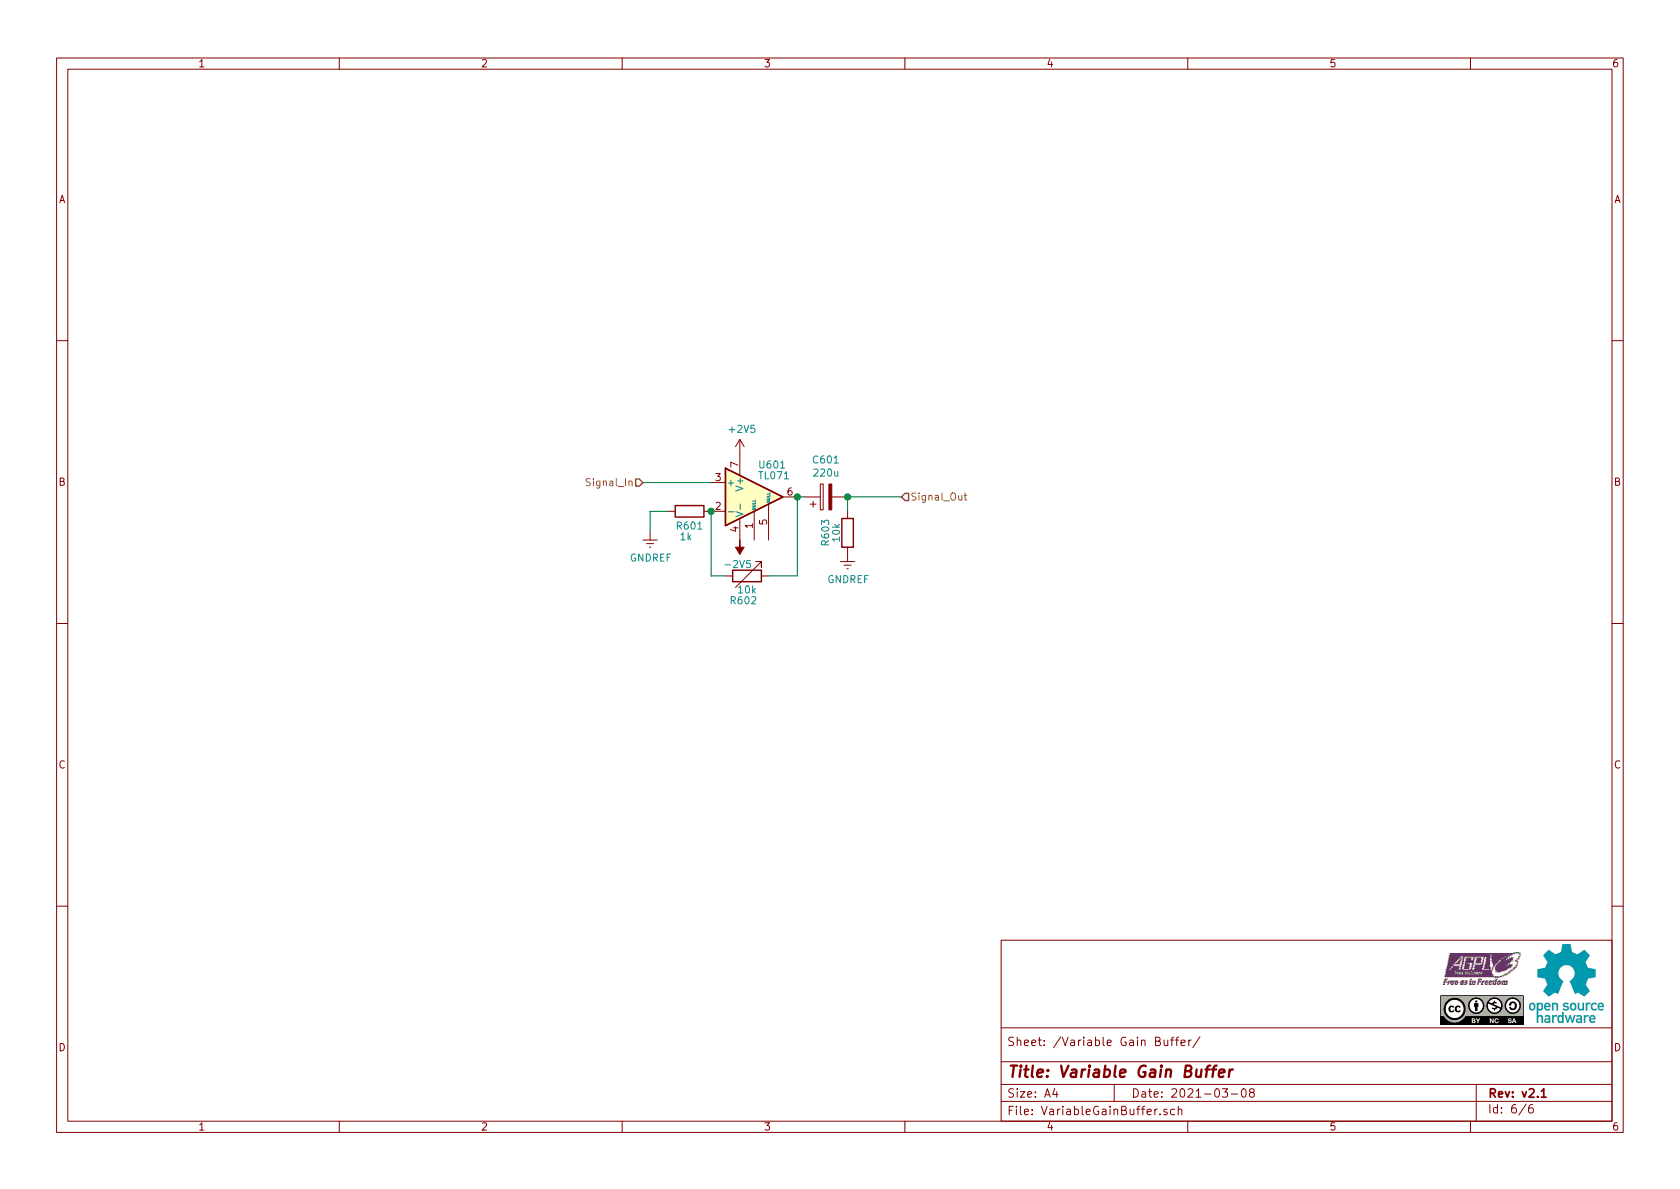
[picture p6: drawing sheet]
EESchema Schematic File Version 4
EELAYER 30 0
EELAYER END
$Descr A4 11693 8268
encoding utf-8
Sheet 6 6
Title "Variable Gain Buffer"
Date "2021-03-08"
Rev "v2.1"
Comp ""
Comment1 ""
Comment2 ""
Comment3 ""
Comment4 ""
$EndDescr
$Comp
L Amplifier_Operational:TL071 U601
U 1 1
P 5250 3450
F 0 "U601" H 5275 3675 50  0000 L CNN
F 1 "TL071" H 5275 3600 50  0000 L CNN
F 2 "" H 5300 3500 50  0001 C CNN
F 3 "http://www.ti.com/lit/ds/symlink/tl071.pdf" H 5400 3600 50  0001 C CNN
	1    5250 3450
	1    0    0    -1  
$EndComp
$Comp
L Device:R R601
U 1 1
P 4800 3550
F 0 "R601" V 4900 3550 50  0000 C CNN
F 1 "1k" V 4975 3525 50  0000 C CNN
F 2 "" V 4730 3550 50  0001 C CNN
F 3 "~" H 4800 3550 50  0001 C CNN
	1    4800 3550
	0    1    1    0   
$EndComp
$Comp
L Device:R_Variable R602
U 1 1
P 5200 4000
F 0 "R602" V 5025 3975 50  0000 C CNN
F 1 "10k" V 5100 4000 50  0000 C CNN
F 2 "" V 5130 4000 50  0001 C CNN
F 3 "~" H 5200 4000 50  0001 C CNN
	1    5200 4000
	0    1    -1   0   
$EndComp
Wire Wire Line
	5350 4000 5550 4000
Wire Wire Line
	5550 4000 5550 3450
$Comp
L power:+2V5 #PWR?
U 1 1
P 5150 3150
AR Path="/6043F4FF" Ref="#PWR?"  Part="1" 
AR Path="/6043AB9A/6043F4FF" Ref="#PWR0602"  Part="1" 
F 0 "#PWR0602" H 5150 3000 50  0001 C CNN
F 1 "+2V5" H 5165 3323 50  0000 C CNN
F 2 "" H 5150 3150 50  0001 C CNN
F 3 "" H 5150 3150 50  0001 C CNN
	1    5150 3150
	1    0    0    -1  
$EndComp
$Comp
L power:GNDREF #PWR?
U 1 1
P 4525 3700
AR Path="/6043F505" Ref="#PWR?"  Part="1" 
AR Path="/6043AB9A/6043F505" Ref="#PWR0601"  Part="1" 
F 0 "#PWR0601" H 4525 3450 50  0001 C CNN
F 1 "GNDREF" H 4530 3527 50  0000 C CNN
F 2 "" H 4525 3700 50  0001 C CNN
F 3 "" H 4525 3700 50  0001 C CNN
	1    4525 3700
	1    0    0    -1  
$EndComp
$Comp
L power:-2V5 #PWR?
U 1 1
P 5150 3750
AR Path="/6043F50B" Ref="#PWR?"  Part="1" 
AR Path="/6043AB9A/6043F50B" Ref="#PWR0603"  Part="1" 
F 0 "#PWR0603" H 5150 3850 50  0001 C CNN
F 1 "-2V5" H 5165 3923 50  0000 C CNN
F 2 "" H 5150 3750 50  0001 C CNN
F 3 "" H 5150 3750 50  0001 C CNN
	1    5150 3750
	-1   0    0    1   
$EndComp
Wire Wire Line
	4650 3550 4525 3550
Wire Wire Line
	4525 3550 4525 3700
Text HLabel 4475 3350 0    50   Input ~ 0
Signal_In
Wire Wire Line
	4475 3350 4950 3350
Wire Wire Line
	5900 3450 6275 3450
$Comp
L Device:R R?
U 1 1
P 5900 3700
AR Path="/60429C42" Ref="R?"  Part="1" 
AR Path="/6043822C/60429C42" Ref="R?"  Part="1" 
AR Path="/6043AB9A/60429C42" Ref="R603"  Part="1" 
F 0 "R603" V 6050 3700 50  0000 C CNN
F 1 "10k" V 5975 3700 50  0000 C CNN
F 2 "" V 5830 3700 50  0001 C CNN
F 3 "~" H 5900 3700 50  0001 C CNN
	1    5900 3700
	-1   0    0    -1  
$EndComp
$Comp
L Device:CP C?
U 1 1
P 5750 3450
AR Path="/6043822C/60429C48" Ref="C?"  Part="1" 
AR Path="/6043AB9A/60429C48" Ref="C601"  Part="1" 
F 0 "C601" V 6005 3450 50  0000 C CNN
F 1 "220u" V 5914 3450 50  0000 C CNN
F 2 "" H 5788 3300 50  0001 C CNN
F 3 "~" H 5750 3450 50  0001 C CNN
	1    5750 3450
	0    -1   -1   0   
$EndComp
Wire Wire Line
	5900 3550 5900 3450
$Comp
L power:GNDREF #PWR0604
U 1 1
P 5900 3850
F 0 "#PWR0604" H 5900 3600 50  0001 C CNN
F 1 "GNDREF" H 5905 3677 50  0000 C CNN
F 2 "" H 5900 3850 50  0001 C CNN
F 3 "" H 5900 3850 50  0001 C CNN
	1    5900 3850
	1    0    0    -1  
$EndComp
Text HLabel 6275 3450 2    50   Input ~ 0
Signal_Out
Connection ~ 5900 3450
Wire Wire Line
	5600 3450 5550 3450
Connection ~ 5550 3450
Wire Wire Line
	4950 3550 4950 4000
Wire Wire Line
	4950 4000 5050 4000
Connection ~ 4950 3550
$EndSCHEMATC
